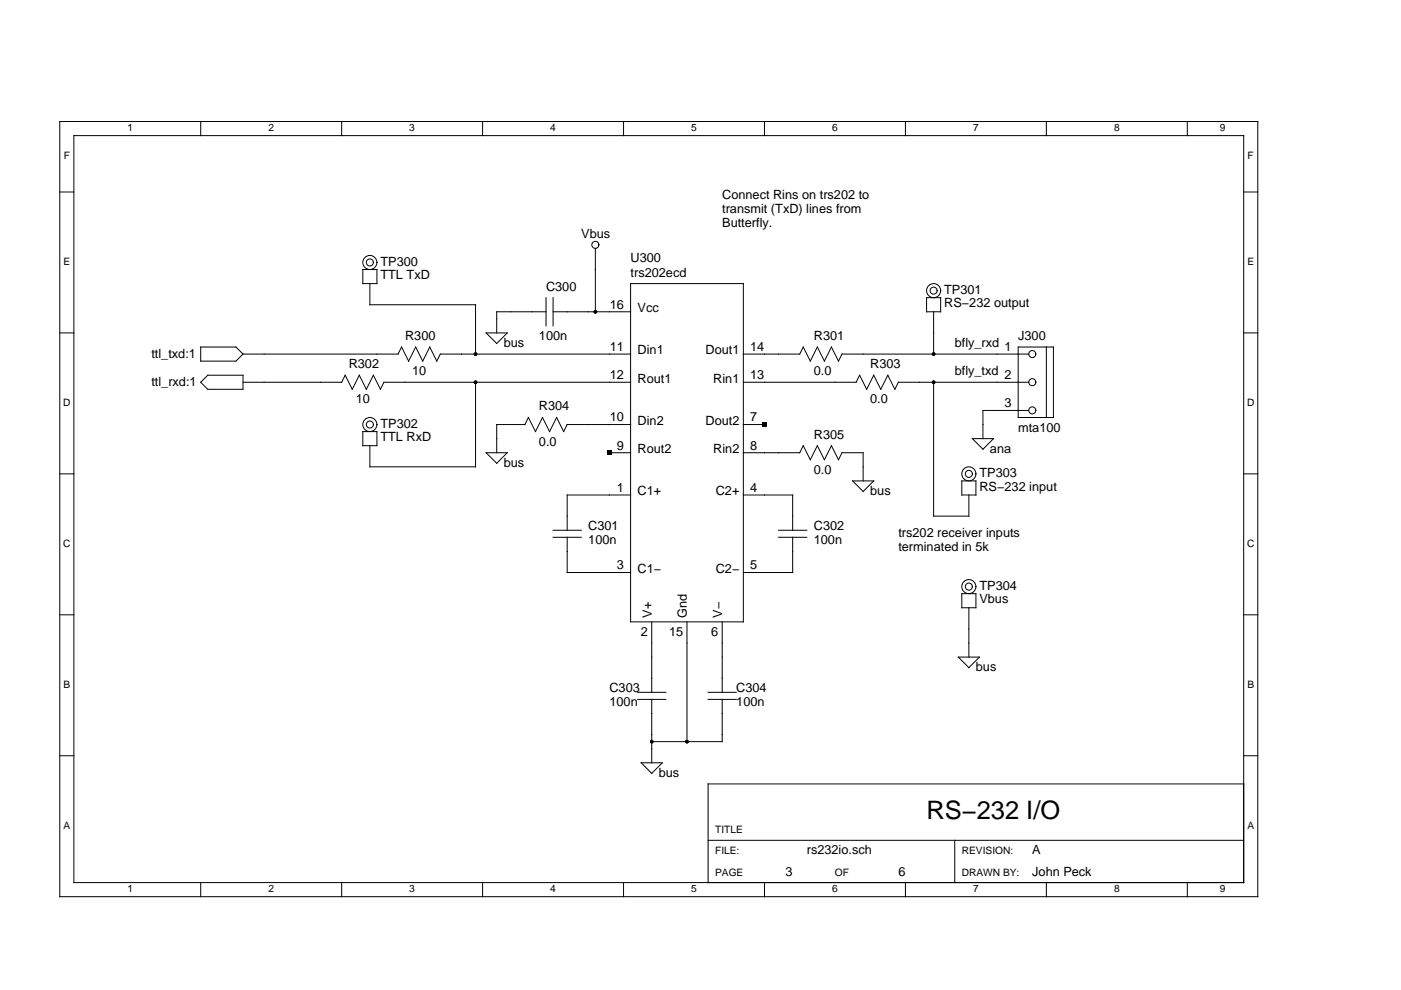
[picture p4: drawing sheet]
<svg xmlns="http://www.w3.org/2000/svg" width="297mm" height="210mm" viewBox="0 0 297 210" stroke-linecap="round" stroke-linejoin="round" font-family="sans-serif">
<g fill="none" stroke="#000" stroke-width=".21">
<path d="M12.7 25.8h254v164.3h-254zM15.7 28.8h248v158.3h-248zM42.6 25.8v3M72.4 25.8v3M102.3 25.8v3M132.2 25.8v3M162.1 25.8v3M192 25.8v3M221.9 25.8v3M251.7 25.8v3M12.7 40.7h3M76.9 57.1h3v3h-3z"/>
<path d="M126.2 52.7v13.4M263.7 40.7h3M12.7 70.6h3M42.6 73.6h7.4l1.5 1.5-1.5 1.5h-7.4zM51.5 75.1h32.9l.7-1.5 1.5 3 1.5-3 1.5 3 1.5-3 1.5 3 .8-1.5h40.3M78.4 60.1v4.5h22.4v10.5M103.1 70.6h4.5l-2.3 2.2zM115.8 66.1h-10.5v4.5M115.8 63.1v6M117.3 66.1h16.4M117.3 63.1v6M133.7 60.1h23.9v71.7h-23.9z"/>
<path d="M157.6 75.1h12l.7-1.5 1.5 3 1.5-3 1.5 3 1.5-3 1.5 3 .7-1.5h39.6M196.5 63.1h2.9v3h-2.9zM197.9 66.1v9M215.9 73.6h7.4v14.9h-7.4zM221.9 73.6v14.9M263.7 70.6h3M42.6 81l1.5-1.4h7.4v2.9h-7.4zM51.5 81h20.9l.8-1.4 1.5 2.9 1.5-2.9 1.5 2.9 1.5-2.9 1.5 2.9 .7-1.5h52.3M76.9 91.5h3v3h-3zM100.8 81v18h-22.4v-4.5M103.1 96h4.5l-2.3 2.2zM129.2 96h4.5"/>
<path d="M133.7 90h-13.4l-.8 1.5-1.5-3-1.5 3-1.5-3-1.5 3-1.5-3-.7 1.5h-6v6M157.6 90h4.5M157.6 81h23.9l.8-1.4 1.5 2.9 1.4-2.9 1.5 2.9 1.5-2.9 1.5 2.9 .8-1.5h27.6M157.6 96h12l.7-1.5 1.5 3 1.5-3 1.5 3 1.5-3 1.5 3 .7-1.5h4.5v6M197.9 81v28.4h7.5v-4.4M206.2 93h4.4l-2.2 2.2zM218.1 87h-9.7v6M12.7 100.5h3M117.3 112.4h5.9M117.3 113.9h5.9M120.3 113.9v7.5h13.4M133.7 105h-13.4v7.4"/>
<path d="M157.6 105h10.5v7.4M165.1 112.4h6M165.1 113.9h6M168.1 113.9v7.5h-10.5M180.8 102h4.4l-2.2 2.2zM203.9 102h3v3h-3zM263.7 100.5h3M12.7 130.4h3M138.2 131.8v15M145.7 131.8v25.4M153.1 131.8v15M203.2 139.3h4.5l-2.3 2.3z"/>
<path d="M203.9 125.9h3v3h-3zM205.4 128.9v10.4M263.7 130.4h3M135.2 146.8h6M135.2 148.3h6M138.2 148.3v13.4M150.1 146.8h6M150.1 148.3h6M153.1 148.3v8.9h-14.9M12.7 160.2h3M135.9 161.7h4.5l-2.2 2.3zM150.1 178.2h113.6"/>
<path d="M202.4 178.2v8.9M263.7 166.2h-113.6v20.9M263.7 160.2h3M42.6 187.1v3M72.4 187.1v3M102.3 187.1v3M132.2 187.1v3M162.1 187.1v3M192 187.1v3M221.9 187.1v3M251.7 187.1v3"/>
<circle cx="78.4" cy="55.6" r=".75"/>
<circle cx="78.4" cy="55.6" r="1.49"/>
<circle cx="126.2" cy="51.9" r=".75"/>
<circle cx="197.9" cy="61.6" r="1.49"/>
<circle cx="197.9" cy="61.6" r=".75"/>
<circle cx="218.9" cy="75.1" r=".75"/>
<circle cx="78.4" cy="90" r="1.49"/>
<circle cx="78.4" cy="90" r=".75"/>
<circle cx="218.9" cy="87" r=".75"/>
<circle cx="218.9" cy="81" r=".75"/>
<circle cx="205.4" cy="100.5" r="1.49"/>
<circle cx="205.4" cy="100.5" r=".75"/>
<circle cx="205.4" cy="124.4" r=".75"/>
<circle cx="205.4" cy="124.4" r="1.49"/>
</g>
<g fill="#000">
<path d="M128.8 95.5h.9v.9h-.9zM161.6 89.6h.9v.9h-.9z"/>
<circle cx="100.8" cy="75.1" r=".37"/>
<circle cx="126.2" cy="66.1" r=".37"/>
<circle cx="197.9" cy="75.1" r=".37"/>
<circle cx="100.8" cy="81" r=".37"/>
<circle cx="197.9" cy="81" r=".37"/>
<circle cx="138.2" cy="157.2" r=".37"/>
<circle cx="145.7" cy="157.2" r=".37"/>
</g>
<text font-size="5.4" x="196.5" y="173.7">RS−232 I/O</text>
<g font-size="2.7">
<text x="153.1" y="42.1">Connect Rins on trs202 to</text>
<text x="153.1" y="45.2">transmit (TxD) lines from</text>
<text x="123.2" y="50.4">Vbus</text>
<text x="153.1" y="48.2">Butterfly.</text>
<text x="80.7" y="56.4">TP300</text>
<text x="80.7" y="59.2">TTL TxD</text>
<text x="133.7" y="58.6">trs202ecd</text>
<text x="133.7" y="55.6">U300</text>
<text x="115.8" y="61.6">C300</text>
<text x="129.3" y="65.4">16</text>
<text x="200.2" y="62.4">TP301</text>
<text x="200.2" y="65.2">RS−232 output</text>
<text x="135.2" y="66.2">Vcc</text>
<text x="32.1" y="75.8">ttl_txd:1</text>
<text x="85.9" y="72.1">R300</text>
<text x="106.8" y="73.6">bus</text>
<text x="114.3" y="72.1">100n</text>
<text x="129.3" y="74.4">11</text>
<text x="135.2" y="75.1">Din1</text>
<text x="149.6" y="75.1">Dout1</text>
<text x="159" y="74.4">14</text>
<text x="172.5" y="72.1">R301</text>
<text x="202.4" y="73.6">bfly_rxd</text>
<text x="213" y="74.4">1</text>
<text x="215.9" y="72.1">J300</text>
<text x="32.1" y="81.8">ttl_rxd:1</text>
<text x="73.9" y="78.1">R302</text>
<text x="87.4" y="79.6">10</text>
<text x="129.3" y="80.4">12</text>
<text x="135.2" y="81.1">Rout1</text>
<text x="151.2" y="81.1">Rin1</text>
<text x="159" y="80.4">13</text>
<text x="172.5" y="79.6">0.0</text>
<text x="184.5" y="78.1">R303</text>
<text x="202.4" y="79.6">bfly_txd</text>
<text x="213" y="80.4">2</text>
<text x="75.4" y="85.5">10</text>
<text x="114.3" y="87">R304</text>
<text x="129.3" y="89.3">10</text>
<text x="159" y="89.3">7</text>
<text x="184.5" y="85.5">0.0</text>
<text x="213" y="86.4">3</text>
<text x="80.7" y="90.8">TP302</text>
<text x="80.7" y="93.5">TTL RxD</text>
<text x="114.3" y="94.5">0.0</text>
<text x="130.8" y="95.3">9</text>
<text x="135.2" y="90.1">Din2</text>
<text x="149.6" y="90.1">Dout2</text>
<text x="159" y="95.3">8</text>
<text x="172.5" y="93">R305</text>
<text x="209.9" y="96">ana</text>
<text x="215.9" y="91.5">mta100</text>
<text x="106.8" y="99">bus</text>
<text x="135.2" y="96.1">Rout2</text>
<text x="151.2" y="96.1">Rin2</text>
<text x="172.5" y="100.5">0.0</text>
<text x="207.7" y="101.2">TP303</text>
<text x="130.8" y="104.3">1</text>
<text x="135.2" y="105">C1+</text>
<text x="151.8" y="105">C2+</text>
<text x="159" y="104.3">4</text>
<text x="184.5" y="105">bus</text>
<text x="207.7" y="104">RS−232 input</text>
<text x="124.7" y="112.4">C301</text>
<text x="172.5" y="112.4">C302</text>
<text x="190.5" y="113.9">trs202 receiver inputs</text>
<text x="124.7" y="115.4">100n</text>
<text x="172.5" y="115.4">100n</text>
<text x="190.5" y="116.9">terminated in 5k</text>
<text x="130.8" y="120.7">3</text>
<text x="135.2" y="121.5">C1−</text>
<text x="151.8" y="121.5">C2−</text>
<text x="159" y="120.7">5</text>
<text x="207.7" y="125.1">TP304</text>
<text x="138.2" y="131" transform="rotate(-90 138.2 131)">V+</text>
<text x="145.7" y="131" transform="rotate(-90 145.7 131)">Gnd</text>
<text x="153.1" y="131" transform="rotate(-90 153.1 131)">V−</text>
<text x="207.7" y="127.9">Vbus</text>
<text x="135.9" y="134.8">2</text>
<text x="141.8" y="134.8">15</text>
<text x="150.8" y="134.8">6</text>
<text x="206.9" y="142.3">bus</text>
<text x="129.2" y="146.8">C303</text>
<text x="129.2" y="149.8">100n</text>
<text x="156.1" y="146.8">C304</text>
<text x="156.1" y="149.8">100n</text>
<text x="139.7" y="164.7">bus</text>
<text x="166.6" y="185.6">3</text>
<text x="171.1" y="181.2">rs232io.sch</text>
<text x="190.5" y="185.6">6</text>
<text x="218.9" y="185.6">John Peck</text>
<text x="218.9" y="181.2">A</text>
</g>
<g font-size="2.2">
<text x="27" y="27.8">1</text>
<text x="56.9" y="27.8">2</text>
<text x="86.8" y="27.8">3</text>
<text x="116.7" y="27.8">4</text>
<text x="146.5" y="27.8">5</text>
<text x="176.4" y="27.8">6</text>
<text x="206.3" y="27.8">7</text>
<text x="236.2" y="27.8">8</text>
<text x="258.6" y="27.8">9</text>
<text x="13.5" y="33.8">F</text>
<text x="264.5" y="33.8">F</text>
<text x="13.4" y="56.2">E</text>
<text x="264.5" y="56.2">E</text>
<text x="13.4" y="86.1">D</text>
<text x="264.4" y="86.1">D</text>
<text x="13.4" y="116">C</text>
<text x="264.4" y="116">C</text>
<text x="13.4" y="145.9">B</text>
<text x="264.5" y="145.9">B</text>
<text x="13.4" y="175.7">A</text>
<text x="151.6" y="176.7">TITLE</text>
<text x="264.5" y="175.7">A</text>
<text x="151.6" y="181.2">FILE:</text>
<text x="151.6" y="185.6">PAGE</text>
<text x="177" y="185.6">OF</text>
<text x="203.9" y="181.2">REVISION:</text>
<text x="203.9" y="185.6">DRAWN BY:</text>
<text x="27" y="189.2">1</text>
<text x="56.9" y="189.2">2</text>
<text x="86.8" y="189.2">3</text>
<text x="116.7" y="189.2">4</text>
<text x="146.5" y="189.2">5</text>
<text x="176.4" y="189.2">6</text>
<text x="206.3" y="189.2">7</text>
<text x="236.2" y="189.2">8</text>
<text x="258.6" y="189.2">9</text>
</g>
</svg>
